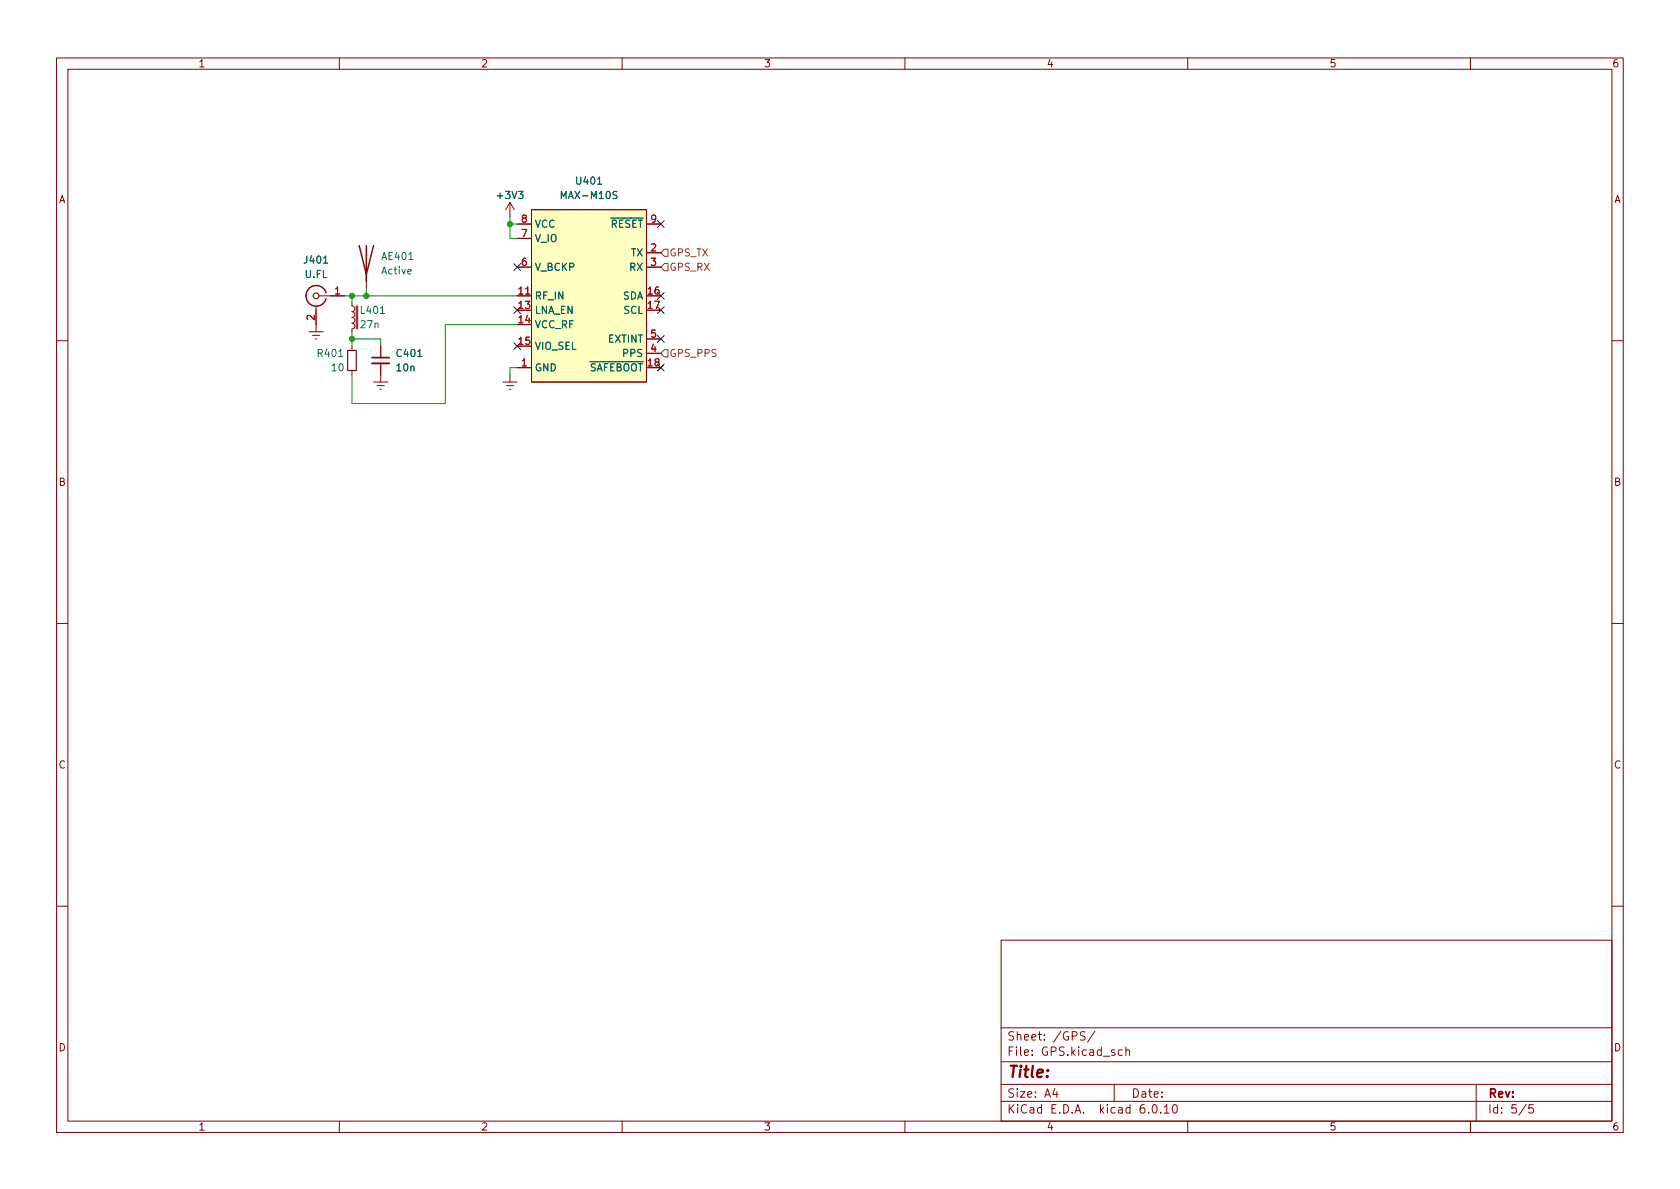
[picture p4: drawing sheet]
<svg xmlns="http://www.w3.org/2000/svg" width="297mm" height="210mm" viewBox="0 0 297 210" stroke-linecap="round" stroke-linejoin="round" font-family="sans-serif">
<g fill="none" stroke="#840000" stroke-width=".18">
<path d="M10 10.2h277v190.1h-277zM12 12.2h273v186.1h-273zM60 10.2v2M110 10.2v2M160 10.2v2M210 10.2v2M260 10.2v2M90.2 35.8v2.5M90.2 35.8l-.8 1.3M90.2 35.8l.7 1.3M91.4 39.6h2.6M94 37.1h20.3v30.5h-20.3z"/>
<path d="M114.3 39.6h2.5M54.6 58.7h2.5M55.2 59.3h1.3M55.8 59.9h.2M55.9 54.1v4.6M56.4 52.3h4.6M62.2 53.6v.5l.4 .1 .1 .4-.1 .4-.4 .1 .4 .1 .1 .3-.1 .4-.4 .2 .4 .2 .1 .5-.1 .2-.4 .1 .4 .2 .1 .4-.1 .3-.4 .2v.5M63 54.1v4.1M63.2 54.1v4.1M64.8 48.5v2.5M91.4 52.3h2.6M91.4 47.2h2.6"/>
<path d="M91.4 42.2h2.6M114.3 59.9h2.5M114.3 44.7h2.5M114.3 47.2h2.5M10 60.2h2M62.2 61.2v.8M62.2 65.5v.8M66 67.6h2.6M66.7 68.2h1.2M67.2 68.8h.2M67.3 61.2v2M67.3 64.3v3.3"/>
<path d="M88.9 67.6h2.5M89.5 68.2h1.3M90 68.8h.3M90.2 66.3v1.3M91.4 65h2.6M114.3 62.5h2.5M285 60.2h2M10 110.2h2M285 110.2h2M10 160.2h2M177 166.3h108v32h-108zM285 160.2h2"/>
<path d="M60 198.3v2M110 198.3v2M160 198.3v2M177 194.8h108M177 191.8h108M177 187.8h108M177 181.8h108M186.5 192.5l-.4 1h1M186.9 193v1M191.9 182.5l-.6-.1-.3 .3 .1 .4 .7 .3v.4l-.2 .1h-.6M193.6 182.4l-1.3 1.9M197 191.8v3"/>
<path d="M198.4 185.7l-.4-.1-.3 .3v.4l.2 .3h.5M199.1 185.8l.2-.2 .3 .1 .1 .9M199.1 185.1v1.5M203.9 195.4l.2-.1a.81 .81 0 0 1 .6 .7 .81 .81 0 0 1-.3 .8h-.2a.81 .81 0 0 1-.6-.6 .81 .81 0 0 1 .3-.8zM205.2 196.7v.1M205.9 195.8l.4-.5v1.5M205.9 196.8h.8M207.5 195.4l.1-.1a.81 .81 0 0 1 .6 .7 .81 .81 0 0 1-.3 .8h-.1a.81 .81 0 0 1-.6-.6 .81 .81 0 0 1 .3-.8zM210 198.3v2M260 198.3v2M261 191.8v6.5M269.9 195.3l-1.3 1.9"/>
<path d="M271.1 195.3h-.7l-.1 .7 .2-.1 .5 .1 .2 .2-.1 .5-.2 .1-.6-.1"/>
</g>
<path d="M57.7 51.8a1.81 1.81 0 0 0-2.8-1 1.81 1.81 0 0 0 0 3 1.81 1.81 0 0 0 2.8-1M63.5 43.4l1.3 5.1 1.2-5.1M64.8 43.4v6.4" fill="none" stroke="#840000" stroke-width=".25"/>
<g fill="none" stroke="#840000" stroke-width=".2">
<path d="M61.5 62h1.5v3.5h-1.5z"/>
<circle cx="55.9" cy="52.3" r=".51"/>
</g>
<path d="M94 37.1h20.3v30.5h-20.3z" fill="#ffffc2" stroke="#ffffc2" stroke-width=".18"/>
<path d="M65.8 64.3h3" fill="none" stroke="#840000" stroke-width=".33"/>
<path d="M65.8 63.2h3" fill="none" stroke="#840000" stroke-width=".3"/>
<path d="M117.5 44.1h.6v1.2h-.6l-.7-.6zM117.5 46.6h.6v1.3h-.6l-.7-.7zM117.5 61.8h.6v1.3h-.6l-.7-.6z" fill="none" stroke="#725600" stroke-width=".18"/>
<path d="M90.2 38.3v3.9h1.2M90.2 39.6h1.2M61 52.3h30.4M62.2 52.3v1.3M62.2 58.7v2.5M62.2 59.9h5.1v1.3M64.8 51v1.3M91.4 57.4h-12.7v14h-16.5v-5.1M91.4 65h-1.2v1.3" fill="none" stroke="#009600" stroke-width=".18"/>
<g fill="none" stroke="#000084" stroke-width=".18">
<path d="M116.2 39l1.2 1.2M117.4 39l-1.2 1.2M90.8 46.6l1.2 1.2M90.8 54.2l1.2 1.3M92 46.6l-1.2 1.2M92 54.2l-1.2 1.3M116.2 59.3l1.2 1.2M116.2 51.7l1.2 1.2M116.2 54.2l1.2 1.3M117.4 59.3l-1.2 1.2M117.4 51.7l-1.2 1.2M117.4 54.2l-1.2 1.3"/>
<path d="M90.8 60.6l1.2 1.2M92 60.6l-1.2 1.2M116.2 64.4l1.2 1.2M117.4 64.4l-1.2 1.2"/>
</g>
<g fill="#009600" stroke="#009600" stroke-width=".18">
<circle cx="62.2" cy="52.3" r=".46"/>
<circle cx="90.2" cy="39.6" r=".46"/>
<circle cx="64.8" cy="52.3" r=".46"/>
<circle cx="62.2" cy="59.9" r=".46"/>
</g>
<text font-size="2.8" fill="#840000" x="178" y="190.6">Title:</text>
<g font-size="2.1" fill="#840000">
<text x="178" y="184">Sheet: /GPS/</text>
<text x="178" y="186.7">File: GPS.kicad_sch</text>
<text x="178" y="196.9">KiCad E.D.A. kicad 6.0.10</text>
<text x="178" y="194.1">Size: A4</text>
<text x="200" y="194.1">Date:</text>
<text x="263" y="194.1">Rev:</text>
<text x="263" y="196.9">Id: 5/5</text>
</g>
<g font-size="1.8" fill="#840000">
<text x="35" y="11.9">1</text>
<text x="85" y="11.9">2</text>
<text x="135" y="11.9">3</text>
<text x="185" y="11.9">4</text>
<text x="235" y="11.9">5</text>
<text x="285" y="11.9">6</text>
<text x="10.3" y="35.9">A</text>
<text x="285.3" y="35.9">A</text>
<text x="10.3" y="85.9">B</text>
<text x="285.3" y="85.9">B</text>
<text x="10.3" y="135.9">C</text>
<text x="285.3" y="135.9">C</text>
<text x="10.3" y="185.9">D</text>
<text x="285.3" y="185.9">D</text>
<text x="35" y="199.9">1</text>
<text x="85" y="199.9">2</text>
<text x="135" y="199.9">3</text>
<text x="185" y="199.9">4</text>
<text x="235" y="199.9">5</text>
<text x="285" y="199.9">6</text>
</g>
<g font-size="1.8" fill="#006464">
<text x="88.1" y="35.2">+3V3</text>
<text x="99.6" y="35.2">MAX-M10S</text>
<text x="102" y="32.6">U401</text>
<text x="94.5" y="40.3">VCC</text>
<text x="106.5" y="40.3">~{RESET}</text>
<text x="53.9" y="46.6">J401</text>
<text x="67.6" y="46">AE401</text>
<text x="94.5" y="47.9">V_BCKP</text>
<text x="94.5" y="42.8">V_IO</text>
<text x="111.3" y="47.9">RX</text>
<text x="111.5" y="45.3">TX</text>
<text x="53.9" y="49.1">U.FL</text>
<text x="67.5" y="48.5">Active</text>
<text x="94.5" y="53">RF_IN</text>
<text x="110.1" y="53">SDA</text>
<text x="63.8" y="58">27n</text>
<text x="63.9" y="55.5">L401</text>
<text x="94.5" y="55.5">LNA_EN</text>
<text x="94.5" y="58">VCC_RF</text>
<text x="110.3" y="55.5">SCL</text>
<text x="56.3" y="63.1">R401</text>
<text x="58.7" y="65.7">10</text>
<text x="70.2" y="65.7">10n</text>
<text x="70.3" y="63.1">C401</text>
<text x="94.5" y="65.7">GND</text>
<text x="94.5" y="61.8">VIO_SEL</text>
<text x="102.6" y="65.7">~{SAFEBOOT}</text>
<text x="107.5" y="60.6">EXTINT</text>
<text x="110.3" y="63.1">PPS</text>
</g>
<g font-size="1.8" fill="#a90000">
<text x="92.2" y="41.9">7</text>
<text x="92.2" y="39.4">8</text>
<text x="115.1" y="39.4">9</text>
<text x="92.2" y="47">6</text>
<text x="115.1" y="44.4">2</text>
<text x="115.1" y="47">3</text>
<text x="59.2" y="52.1">1</text>
<text x="91.7" y="52.1">11</text>
<text x="114.6" y="52.1">16</text>
<text x="55.6" y="56.6" transform="rotate(-90 55.6 56.6)">2</text>
<text x="91.7" y="54.6">13</text>
<text x="91.7" y="57.1">14</text>
<text x="114.6" y="54.6">17</text>
<text x="115.1" y="59.7">5</text>
<text x="91.7" y="61">15</text>
<text x="92.2" y="64.8">1</text>
<text x="114.6" y="64.8">18</text>
<text x="115.1" y="62.2">4</text>
</g>
<g font-size="1.8" fill="#725600">
<text x="118.3" y="45.3">GPS_TX</text>
<text x="118.3" y="47.9">GPS_RX</text>
<text x="118.3" y="63.1">GPS_PPS</text>
</g>
</svg>
